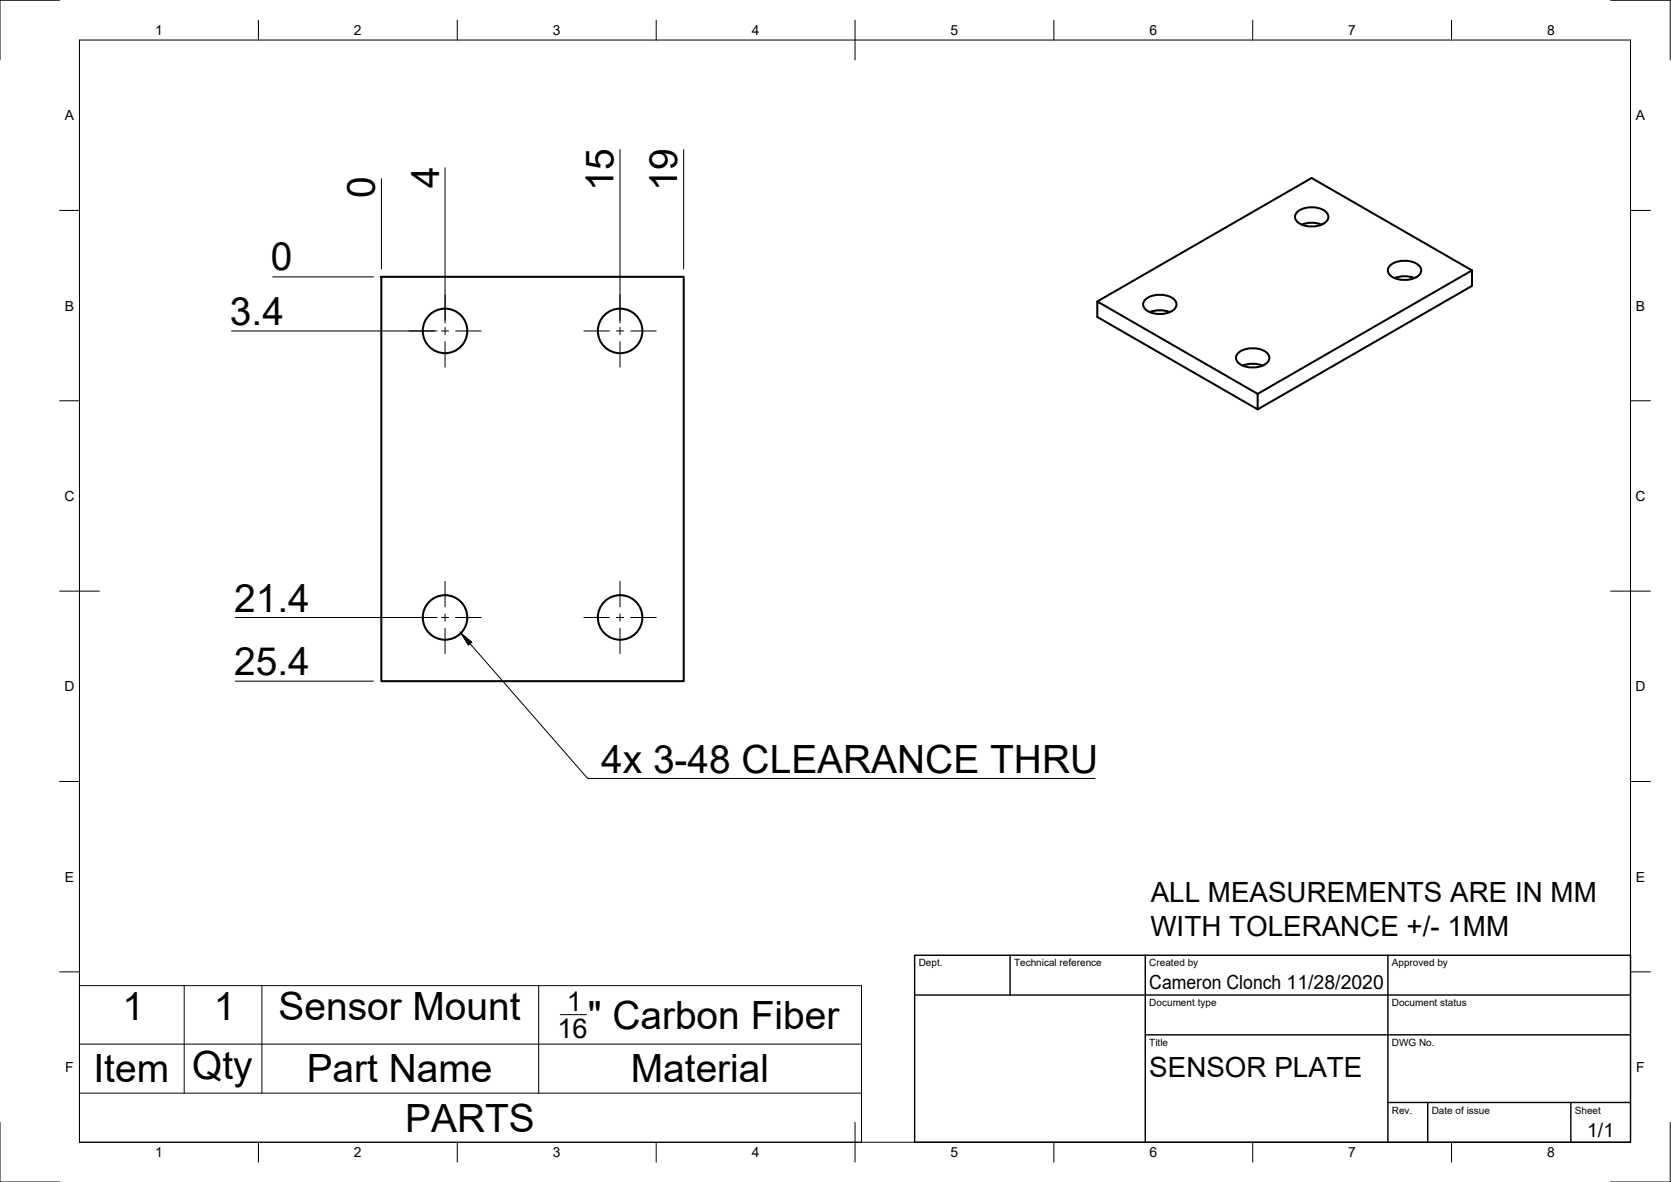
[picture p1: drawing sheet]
<svg xmlns="http://www.w3.org/2000/svg" width="420mm" height="297mm" viewBox="0 0 420 297" stroke-linecap="round" stroke-linejoin="round" font-family="sans-serif">
<!-- layer: Visible -->
<g fill="none" stroke="#000" stroke-width=".51">
<path d="M326.2 53.2a6.1 6.1 0 0 1 7.2 0 1.74 1.74 0 0 1-.6 3 5.9 5.9 0 0 1-7-.9 1.58 1.58 0 0 1 .4-2.1zM327.3 56.4l1.4-.3 1.5-.1 2.1 .4M95.9 69.6h76v101.6h-76zM275.9 75.8l53.9-31.1 40.3 23.3v3.8l-53.9 31.1M288.1 75.2a6.1 6.1 0 0 1 7.1 0 1.74 1.74 0 0 1-.6 3 5.9 5.9 0 0 1-7-.9 1.58 1.58 0 0 1 .5-2.1zM289.1 78.4l1.4-.4h1.5l2.1 .4M349.6 66.7a6.1 6.1 0 0 1 7.1 0 1.74 1.74 0 0 1-.6 3 5.9 5.9 0 0 1-6.9-1 1.58 1.58 0 0 1 .4-2zM350.7 69.9l1.3-.4 1.5-.1 2.1 .5M370.1 68l-53.9 31v3.9l-40.3-23.2v-3.9l40.3 23.2M311.4 88.7a6.1 6.1 0 0 1 7.1 0 1.74 1.74 0 0 1-.6 2.9 5.9 5.9 0 0 1-6.9-.9 1.58 1.58 0 0 1 .4-2zM312.5 91.9l1.4-.4 1.4-.1 2.2 .5"/>
<circle cx="111.9" cy="83.2" r="5.6"/>
<circle cx="155.9" cy="83.2" r="5.6"/>
<circle cx="111.9" cy="155.2" r="5.6"/>
<circle cx="155.9" cy="155.2" r="5.6"/>
</g>
<!-- layer: Border -->
<g fill="none" stroke="#000" stroke-width=".25">
<path d="M15 .1h-15v15M20 10.1h390v276.9h-390zM65 5.1v5M115 5.1v5M165 5.1v5M215 5.1v10M265 5.1v5M315 5.1v5M365 5.1v5M405 .1h15v15M15 52.9h5M410 52.9h5"/>
<path d="M15 100.7h5M410 100.7h5M15 148.6h10M405 148.6h10M15 196.4h5M410 196.4h5M15 244.2h5M410 244.2h5M0 282.1v14.9h15M65 287v5M115 287v5M165 287v5"/>
<path d="M215 282.1v9.9M265 287v5M315 287v5M365 287v5M420 282.1v14.9h-15"/>
</g>
<!-- layer: TitleBlock -->
<path d="M230 240.1h180v46.9h-180zM230 250h180M254 240.1v9.9M288 240.1v46.9M349 240.1v46.9M288 260.1h122M349 277.1h61M359 277.1v9.9M395 277.1v9.9" fill="none" stroke="#000" stroke-width=".36"/>
<!-- layer: Center Lines -->
<g fill="none" stroke="#000" stroke-width=".25">
<path d="M111.9 74.1v6.4M155.9 74.1v6.4M102.8 83.2h6.4M111 83.2h1.8M111.9 82.3v1.8M111.9 85.9v6.4M114.6 83.2h6.4M146.8 83.2h6.4M155 83.2h1.8M155.9 82.3v1.8M155.9 85.9v6.4M158.6 83.2h6.4"/>
<path d="M102.8 155.2h6.4M111 155.2h1.8M111.9 146.1v6.4M111.9 154.3v1.8M111.9 157.9v6.4M114.6 155.2h6.4M146.8 155.2h6.4M155 155.2h1.8M155.9 146.1v6.4M155.9 154.3v1.8M155.9 157.9v6.4M158.6 155.2h6.4"/>
</g>
<!-- layer: Annotations -->
<path d="M115.9 159.1l2.7 2.3-.8 .7z" fill="#000" stroke="#000" stroke-width=".25"/>
<path d="M118.2 161.7l29.6 33.9h127.5" fill="none" stroke="#000" stroke-width=".25"/>
<!-- layer: Dimensions -->
<path d="M155.9 37.6v43.6M171.9 37.6v30M95.9 44.9v22.7M111.9 42.1v39.1M68.6 69.6h25.3M58.2 83.2h51.7M59.1 155.2h50.8M59.1 171.2h34.8" fill="none" stroke="#000" stroke-width=".25"/>
<!-- layer: BOM -->
<path d="M20 247.7h196.6v39.3h-196.6zM46.3 247.7v27M65.8 247.7v27M135.4 247.7v27M140.9 255h6.5M20 274.7h196.6M20 262.4h196.6" fill="none" stroke="#000" stroke-width=".25"/>
<g font-size="9.8">
<text x="110.4" y="47.1" transform="rotate(-90 110.4 47.1)">4</text>
<text x="94.3" y="49.9" transform="rotate(-90 94.3 49.9)">0</text>
<text x="154.3" y="48.1" transform="rotate(-90 154.3 48.1)">15</text>
<text x="170.3" y="48.1" transform="rotate(-90 170.3 48.1)">19</text>
<text x="68.1" y="68">0</text>
<text x="57.8" y="81.6">3.4</text>
<text x="58.9" y="153.7">21.4</text>
<text x="58.9" y="169.6">25.4</text>
<text x="151.2" y="194.2">4x 3-48 CLEARANCE THRU</text>
<text x="30.8" y="256.2">1</text>
<text x="53.7" y="256.2">1</text>
<text x="70" y="256.3">Sensor Mount</text>
<text x="147.8" y="258.5">&quot; Carbon Fiber</text>
<text x="23.5" y="272">Item</text>
<text x="48.3" y="271.1">Qty</text>
<text x="77.1" y="272">Part Name</text>
<text x="158.6" y="272">Material</text>
<text x="101.9" y="284.4">PARTS</text>
</g>
<g font-size="7">
<text x="289.3" y="226.8">ALL MEASUREMENTS ARE IN MM</text>
<text x="289.3" y="235.2">WITH TOLERANCE +/- 1MM</text>
<text x="289" y="270.6">SENSOR PLATE</text>
</g>
<g font-size="6.8">
<text x="142.5" y="254.2">1</text>
<text x="140.1" y="260.8">16</text>
</g>
<g font-size="4.9">
<text x="289" y="248.5">Cameron Clonch 11/28/2020</text>
<text x="399.1" y="285.7">1/1</text>
</g>
<g font-size="3.5">
<text x="39" y="8.8">1</text>
<text x="89" y="8.8">2</text>
<text x="139" y="8.8">3</text>
<text x="189" y="8.8">4</text>
<text x="239" y="8.8">5</text>
<text x="289" y="8.8">6</text>
<text x="339" y="8.8">7</text>
<text x="389" y="8.8">8</text>
<text x="16.3" y="30.2">A</text>
<text x="411.3" y="30.2">A</text>
<text x="16.3" y="78">B</text>
<text x="411.3" y="78">B</text>
<text x="16.2" y="125.9">C</text>
<text x="411.2" y="125.9">C</text>
<text x="16.2" y="173.7">D</text>
<text x="411.2" y="173.7">D</text>
<text x="16.3" y="221.6">E</text>
<text x="411.3" y="221.6">E</text>
<text x="16.4" y="269.4">F</text>
<text x="411.4" y="269.4">F</text>
<text x="39" y="290.8">1</text>
<text x="89" y="290.8">2</text>
<text x="139" y="290.8">3</text>
<text x="189" y="290.8">4</text>
<text x="239" y="290.8">5</text>
<text x="289" y="290.8">6</text>
<text x="339" y="290.8">7</text>
<text x="389" y="290.8">8</text>
</g>
<g font-size="2.5">
<text x="231" y="242.9">Dept.</text>
<text x="255" y="242.9">Technical reference</text>
<text x="289" y="242.9">Created by</text>
<text x="350" y="242.9">Approved by</text>
<text x="289" y="252.8">Document type</text>
<text x="350" y="252.8">Document status</text>
<text x="289" y="262.9">Title</text>
<text x="350" y="262.9">DWG No.</text>
<text x="350" y="279.9">Rev.</text>
<text x="360" y="279.9">Date of issue</text>
<text x="396" y="279.9">Sheet</text>
</g>
</svg>
